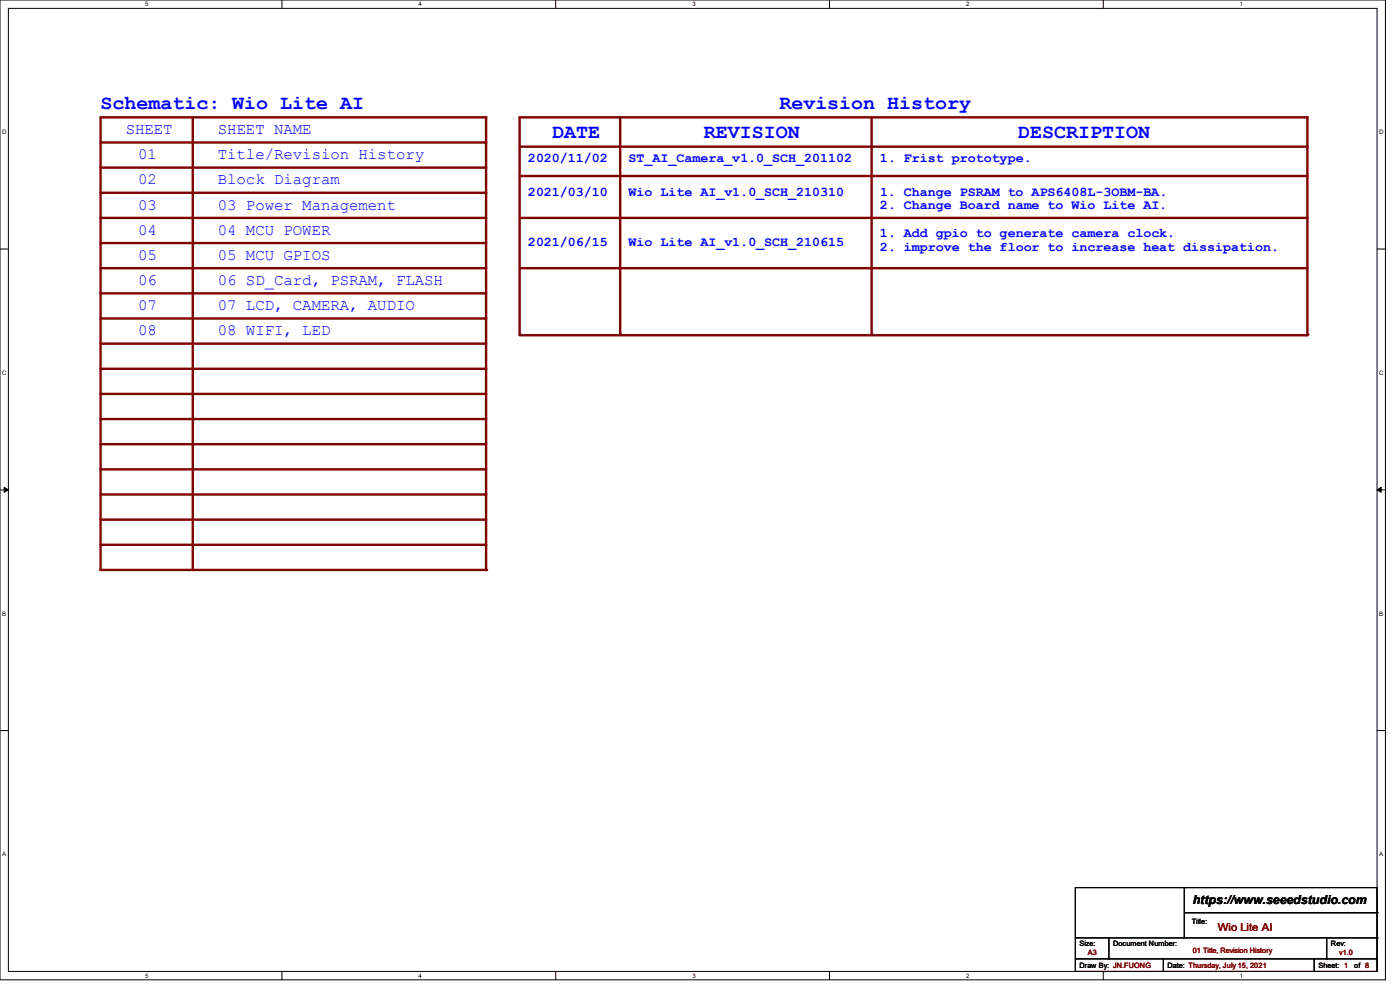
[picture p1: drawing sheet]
<svg xmlns="http://www.w3.org/2000/svg" width="297mm" height="210mm" viewBox="0 0 297 210" stroke-linecap="round" stroke-linejoin="round" font-family="sans-serif">
<path d="M0 0h293.9v207.9h-293.9zM1.8 1.8h290.3v204.3h-290.3z" fill="none" stroke="#000" stroke-width=".21"/>
<g fill="#fff">
<path d="M30.8 .2h.7v1.4h-.7z"/>
<path d="M30.8 206.2h.7v1.4h-.7z"/>
</g>
<path d="M59.8 0v1.8M59.8 206.1v1.8" fill="none" stroke="#000" stroke-width=".21"/>
<g fill="#fff">
<path d="M88.8 .2h.7v1.4h-.7z"/>
<path d="M88.8 206.2h.7v1.4h-.7z"/>
</g>
<path d="M117.9 0v1.8M117.9 206.1v1.8" fill="none" stroke="#000" stroke-width=".21"/>
<g fill="#fff">
<path d="M146.9 .2h.7v1.4h-.7z"/>
<path d="M146.9 206.2h.7v1.4h-.7z"/>
</g>
<path d="M176 0v1.8M176 206.1v1.8" fill="none" stroke="#000" stroke-width=".21"/>
<g fill="#fff">
<path d="M205 .2h.7v1.4h-.7z"/>
<path d="M205 206.2h.7v1.4h-.7z"/>
</g>
<path d="M234.1 0v1.8M234.1 206.1v1.8" fill="none" stroke="#000" stroke-width=".21"/>
<g fill="#fff">
<path d="M263.1 .2h.6v1.4h-.6z"/>
<path d="M263.1 206.2h.6v1.4h-.6z"/>
<path d="M.5 27.3h.9v1.4h-.9z"/>
<path d="M292.6 27.3h.9v1.4h-.9z"/>
<path d="M.5 78.4h.9v1.4h-.9z"/>
<path d="M292.6 78.4h.9v1.4h-.9z"/>
</g>
<path d="M0 52.8h1.8M292.1 52.8h1.8" fill="none" stroke="#000" stroke-width=".21"/>
<g fill="#fff">
<path d="M.5 129.5h.8v1.4h-.8z"/>
<path d="M292.6 129.5h.8v1.4h-.8z"/>
</g>
<path d="M0 103.9h1.8M292.1 103.9h1.8" fill="none" stroke="#000" stroke-width=".21"/>
<path d="M.9 103.4l.9 .5-.9 .5zM292.1 103.9l.9-.5v1z" fill="#000" stroke="#000" stroke-width=".21"/>
<g fill="#fff">
<path d="M.5 180.5h.8v1.4h-.8z"/>
<path d="M292.6 180.5h.8v1.4h-.8z"/>
</g>
<path d="M0 155h1.8M292.1 155h1.8" fill="none" stroke="#000" stroke-width=".21"/>
<path d="M21.3 24.9h81.7" fill="none" stroke="#800000" stroke-width=".51"/>
<circle cx="103" cy="24.9" r=".25" fill="#800000"/>
<path d="M110.2 24.9h167" fill="none" stroke="#800000" stroke-width=".51"/>
<circle cx="277.2" cy="24.9" r=".25" fill="#800000"/>
<path d="M21.3 30.2h81.7" fill="none" stroke="#800000" stroke-width=".51"/>
<circle cx="103" cy="30.2" r=".25" fill="#800000"/>
<path d="M110.2 31.1h167" fill="none" stroke="#800000" stroke-width=".51"/>
<circle cx="277.2" cy="31.1" r=".25" fill="#800000"/>
<path d="M21.3 35.6h81.7" fill="none" stroke="#800000" stroke-width=".51"/>
<circle cx="103" cy="35.6" r=".25" fill="#800000"/>
<path d="M110.2 37.3h167" fill="none" stroke="#800000" stroke-width=".51"/>
<circle cx="277.2" cy="37.3" r=".25" fill="#800000"/>
<path d="M21.3 40.9h81.7" fill="none" stroke="#800000" stroke-width=".51"/>
<circle cx="103" cy="40.9" r=".25" fill="#800000"/>
<path d="M21.3 46.2h81.7" fill="none" stroke="#800000" stroke-width=".51"/>
<circle cx="103" cy="46.2" r=".25" fill="#800000"/>
<path d="M21.3 51.6h81.7" fill="none" stroke="#800000" stroke-width=".51"/>
<circle cx="103" cy="51.6" r=".25" fill="#800000"/>
<path d="M21.3 56.9h81.7" fill="none" stroke="#800000" stroke-width=".51"/>
<circle cx="103" cy="56.9" r=".25" fill="#800000"/>
<path d="M110.2 24.9v46.1" fill="none" stroke="#800000" stroke-width=".51"/>
<circle cx="110.2" cy="71" r=".25" fill="#800000"/>
<path d="M131.6 24.9v46.1" fill="none" stroke="#800000" stroke-width=".51"/>
<circle cx="131.6" cy="71" r=".25" fill="#800000"/>
<path d="M184.9 24.9v46.1" fill="none" stroke="#800000" stroke-width=".51"/>
<circle cx="184.9" cy="71" r=".25" fill="#800000"/>
<path d="M277.4 24.9v46.1" fill="none" stroke="#800000" stroke-width=".51"/>
<circle cx="277.4" cy="71" r=".25" fill="#800000"/>
<path d="M21.3 24.9v96" fill="none" stroke="#800000" stroke-width=".51"/>
<circle cx="21.3" cy="120.9" r=".25" fill="#800000"/>
<path d="M21.3 62.2h81.7" fill="none" stroke="#800000" stroke-width=".51"/>
<circle cx="103" cy="62.2" r=".25" fill="#800000"/>
<path d="M40.9 24.9v96" fill="none" stroke="#800000" stroke-width=".51"/>
<circle cx="40.9" cy="120.9" r=".25" fill="#800000"/>
<path d="M103.1 24.9v96" fill="none" stroke="#800000" stroke-width=".51"/>
<circle cx="103.1" cy="120.9" r=".25" fill="#800000"/>
<path d="M21.3 67.6h81.7" fill="none" stroke="#800000" stroke-width=".51"/>
<circle cx="103" cy="67.6" r=".25" fill="#800000"/>
<path d="M110.2 71.1h167" fill="none" stroke="#800000" stroke-width=".51"/>
<circle cx="277.2" cy="71.1" r=".25" fill="#800000"/>
<path d="M21.3 72.9h81.7" fill="none" stroke="#800000" stroke-width=".51"/>
<circle cx="103" cy="72.9" r=".25" fill="#800000"/>
<path d="M21.3 78.2h81.7" fill="none" stroke="#800000" stroke-width=".51"/>
<circle cx="103" cy="78.2" r=".25" fill="#800000"/>
<path d="M21.3 83.6h81.7" fill="none" stroke="#800000" stroke-width=".51"/>
<circle cx="103" cy="83.6" r=".25" fill="#800000"/>
<path d="M21.3 88.9h81.7" fill="none" stroke="#800000" stroke-width=".51"/>
<circle cx="103" cy="88.9" r=".25" fill="#800000"/>
<path d="M21.3 94.2h81.7" fill="none" stroke="#800000" stroke-width=".51"/>
<circle cx="103" cy="94.2" r=".25" fill="#800000"/>
<path d="M21.3 99.6h81.7" fill="none" stroke="#800000" stroke-width=".51"/>
<circle cx="103" cy="99.6" r=".25" fill="#800000"/>
<path d="M21.3 104.9h81.7" fill="none" stroke="#800000" stroke-width=".51"/>
<circle cx="103" cy="104.9" r=".25" fill="#800000"/>
<path d="M21.3 110.2h81.7" fill="none" stroke="#800000" stroke-width=".51"/>
<circle cx="103" cy="110.2" r=".25" fill="#800000"/>
<path d="M21.3 115.6h81.7" fill="none" stroke="#800000" stroke-width=".51"/>
<circle cx="103" cy="115.6" r=".25" fill="#800000"/>
<path d="M21.3 120.9h81.7" fill="none" stroke="#800000" stroke-width=".51"/>
<circle cx="103" cy="120.9" r=".25" fill="#800000"/>
<path d="M110.2 46.2h167" fill="none" stroke="#800000" stroke-width=".51"/>
<circle cx="277.2" cy="46.2" r=".25" fill="#800000"/>
<path d="M110.2 56.9h167" fill="none" stroke="#800000" stroke-width=".51"/>
<circle cx="277.2" cy="56.9" r=".25" fill="#800000"/>
<g fill="none" stroke="#000" stroke-width=".21">
<path d="M228.1 188.3h64v17.8h-64zM228.1 199h64M235.2 199v4.4M251.2 188.3h.1M251.2 188.3v10.7M251.2 193.6h40.9M281.5 199v4.4M292.1 199h.1M292.1 193.6h.1M228.1 203.4h.1M228.1 203.4h64M235.2 203.4h.1"/>
<path d="M246.8 206.1h.1M246.8 203.4v2.7M278.8 206.1h.1M278.8 203.4v2.7M281.5 203.4h.1"/>
</g>
<g font-size="4.2" fill="#00f">
<text x="21.3" y="23.1">Schematic: Wio Lite AI</text>
<text x="165.4" y="23.1">Revision History</text>
<text x="117.2" y="29.3">DATE</text>
<text x="149.4" y="29.3">REVISION</text>
<text x="216" y="29.3">DESCRIPTION</text>
</g>
<g font-size="3.3" fill="#00f">
<text x="26.7" y="28.4">SHEET</text>
<text x="46.2" y="28.4">SHEET NAME</text>
<text x="29.3" y="33.8">01</text>
<text x="46.2" y="33.8">Title/Revision History</text>
<text x="29.3" y="39.1">02</text>
<text x="46.2" y="39.1">Block Diagram</text>
<text x="29.3" y="44.4">03</text>
<text x="46.2" y="44.4">03 Power Management</text>
<text x="29.3" y="49.8">04</text>
<text x="46.2" y="49.8">04 MCU POWER</text>
<text x="29.3" y="55.1">05</text>
<text x="46.2" y="55.1">05 MCU GPIOS</text>
<text x="29.3" y="60.5">06</text>
<text x="29.3" y="65.8">07</text>
<text x="46.2" y="60.5">06 SD_Card, PSRAM, FLASH</text>
<text x="46.2" y="65.8">07 LCD, CAMERA, AUDIO</text>
<text x="29.3" y="71.1">08</text>
<text x="46.2" y="71.1">08 WIFI, LED</text>
</g>
<g font-size="2.8" fill="#00f">
<text x="112" y="34.4">2020/11/02</text>
<text x="133.3" y="34.4">ST_AI_Camera_v1.0_SCH_201102</text>
<text x="186.7" y="34.4">1. Frist prototype.</text>
<text x="112" y="41.5">2021/03/10</text>
<text x="133.3" y="41.5">Wio Lite AI_v1.0_SCH_210310</text>
<text x="186.7" y="41.5">1. Change PSRAM to APS6408L-3OBM-BA.</text>
<text x="186.7" y="44.3">2. Change Board name to Wio Lite AI.</text>
<text x="112" y="52.2">2021/06/15</text>
<text x="133.3" y="52.2">Wio Lite AI_v1.0_SCH_210615</text>
<text x="186.7" y="50.4">1. Add gpio to generate camera clock.</text>
<text x="186.7" y="53.2">2. improve the floor to increase heat dissipation.</text>
</g>
<text font-size="2.6" x="253" y="191.8">https://www.seeedstudio.com</text>
<text font-size="2.3" fill="#800000" x="258.4" y="197.5">Wio Lite AI</text>
<g font-size="1.6">
<text x="252.8" y="196">Title:</text>
<text x="229" y="200.7">Size:</text>
<text x="236.1" y="200.7">Document Number:</text>
<text x="282.4" y="200.7">Rev:</text>
<text x="229" y="205.4">Draw By: JN.FUONG</text>
<text x="247.7" y="205.4">Date: Thursday, July 15, 2021</text>
<text x="279.7" y="205.4">Sheet: 1</text>
<text x="287.3" y="205.4">of 8</text>
</g>
<g font-size="1.6" fill="#800000">
<text x="230.8" y="202.7">A3</text>
<text x="253" y="202.2">01 Title, Revision History</text>
<text x="284.1" y="202.7">v1.0</text>
</g>
<g font-size="1.3">
<text x="30.8" y="1.3">5</text>
<text x="88.8" y="1.3">4</text>
<text x="146.9" y="1.3">3</text>
<text x="205" y="1.3">2</text>
<text x="263.1" y="1.3">1</text>
<text x=".5" y="28.4">D</text>
<text x="292.6" y="28.4">D</text>
<text x=".5" y="79.5">C</text>
<text x="292.6" y="79.5">C</text>
<text x=".5" y="130.6">B</text>
<text x="292.6" y="130.6">B</text>
<text x=".5" y="181.7">A</text>
<text x="292.6" y="181.7">A</text>
<text x="30.8" y="207.4">5</text>
<text x="88.8" y="207.4">4</text>
<text x="146.9" y="207.4">3</text>
<text x="205" y="207.4">2</text>
<text x="263.1" y="207.4">1</text>
</g>
</svg>
